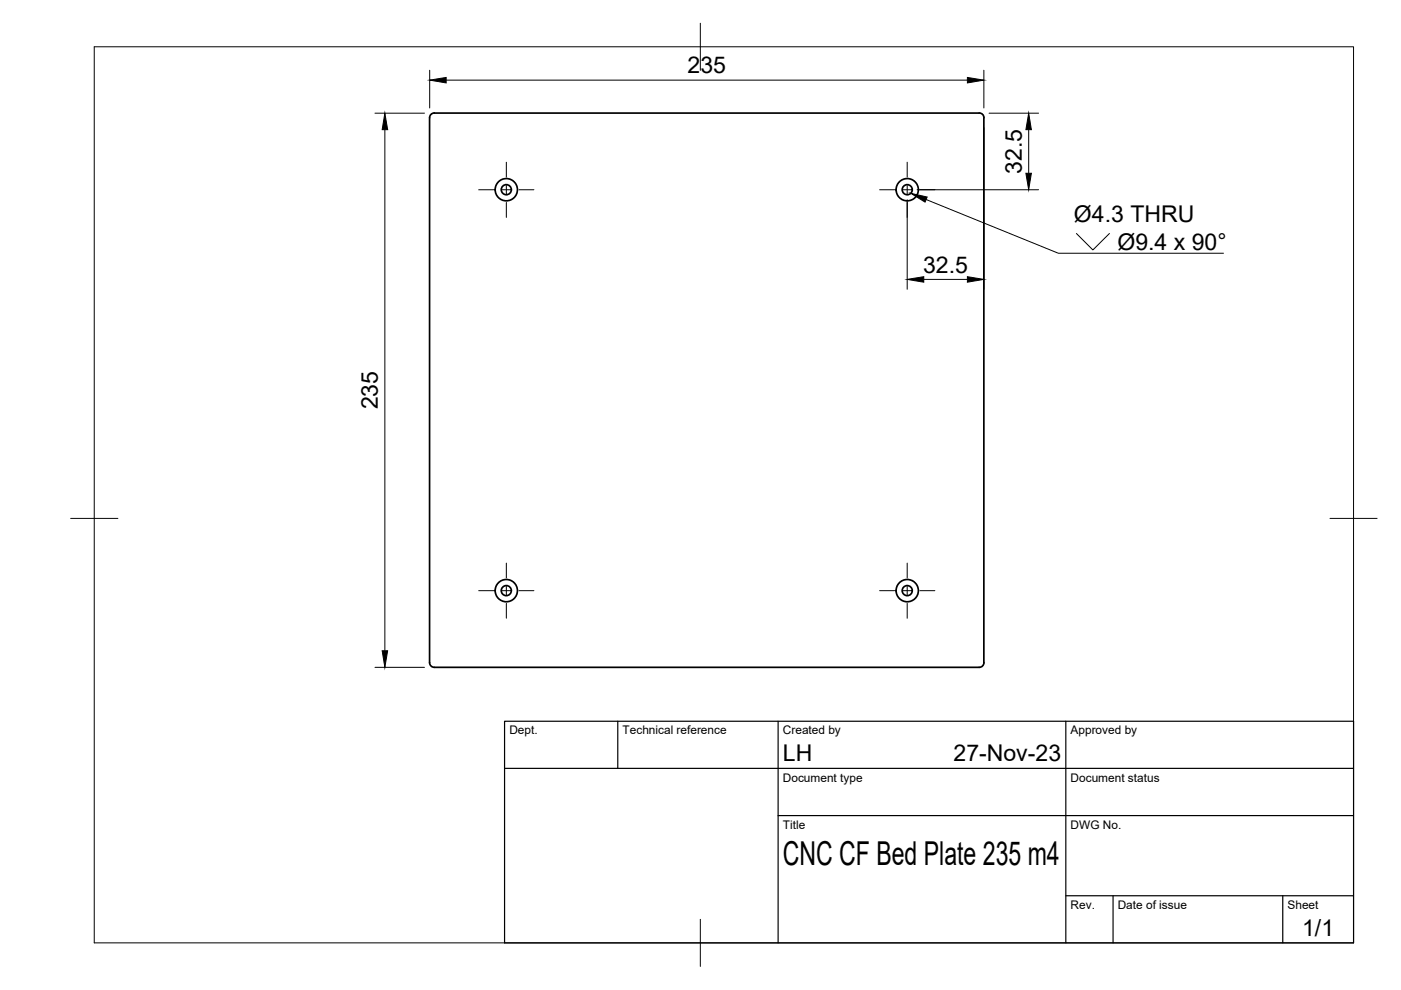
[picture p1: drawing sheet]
<svg xmlns="http://www.w3.org/2000/svg" width="297mm" height="210mm" viewBox="0 0 297 210" stroke-linecap="round" stroke-linejoin="round" font-family="sans-serif">
<!-- layer: Visible -->
<g fill="none" stroke="#000" stroke-width=".36">
<path d="M208.6 25v115.5M208.6 25a.97 .97 0 0 0-1-1h-115.5a1.01 1.01 0 0 0-1 1v115.5M91.1 140.5a1.01 1.01 0 0 0 1 1h115.5a1.01 1.01 0 0 0 1-1"/>
<circle cx="107.3" cy="40.2" r="1.07"/>
<circle cx="107.3" cy="40.2" r="2.36"/>
<circle cx="192.4" cy="40.2" r="1.07"/>
<circle cx="192.4" cy="40.2" r="2.36"/>
<circle cx="107.3" cy="125.2" r="1.07"/>
<circle cx="107.3" cy="125.2" r="2.36"/>
<circle cx="192.4" cy="125.2" r="1.07"/>
<circle cx="192.4" cy="125.2" r="2.36"/>
</g>
<!-- layer: BORDER -->
<path d="M20 9.9h267v190h-267zM148.5 4.9v10M15 109.9h10M282 109.9h10M148.5 194.9v10" fill="none" stroke="#000" stroke-width=".21"/>
<!-- layer: TITLEBLOCK -->
<path d="M107 152.9h180v47h-180zM131 152.9v10M165 152.9v47M226 152.9v47M107 162.9h180M165 172.9h122M226 189.9h61M236 189.9v10M272 189.9v10" fill="none" stroke="#000" stroke-width=".25"/>
<!-- layer: Smart Centers -->
<g fill="none" stroke="#000" stroke-width=".21">
<path d="M107.4 34.4v3.2M107.4 39.3v1.8M192.3 34.4v3.2M192.3 39.3v1.8M101.5 40.2h3.2M106.4 40.2h1.8M107.4 42.9v3.2M110 40.2h3.2M186.5 40.2h3.2M191.5 40.2h1.7M192.3 42.9v3.2M195 40.2h3.2"/>
<path d="M107.4 119.4v3.1M192.3 119.4v3.1M101.5 125.2h3.2M106.4 125.2h1.8M107.4 124.3v1.8M107.4 127.9v3.2M110 125.2h3.2M186.5 125.2h3.2M191.5 125.2h1.7M192.3 124.3v1.8M192.3 127.9v3.2M195 125.2h3.2"/>
</g>
<!-- layer: FD_Dimensions -->
<path d="M91.1 14.9v8M94.6 17h110.5M208.6 14.9v8M79.5 24h10.5M81.6 27.5v110.5M208.6 27.1v34.2M209.7 24h10.5M218.1 27.5v9.2M192.3 42.3v19M194.4 40.2h25.8M195.9 59.2h9.2M79.5 141.5h10.5" fill="none" stroke="#000" stroke-width=".21"/>
<path d="M91.1 17l3.5-.6v1.2zM205.1 16.4l3.5 .6-3.5 .6zM81.6 24l.6 3.5h-1.2zM218.1 24l.6 3.5h-1.2zM217.5 36.7h1.2l-.6 3.5zM192.3 59.2l3.6-.5v1.1zM205.1 58.7l3.5 .5-3.5 .6zM81 138h1.2l-.6 3.5z" fill="#000" stroke="#000" stroke-width=".21"/>
<!-- layer: Hole Notes -->
<path d="M196.4 42.3l28 11.4h35M228.2 49.5l3.5 3.5 3.5-3.5" fill="none" stroke="#000" stroke-width=".21"/>
<path d="M193.1 41l3.5 .8-.5 1.1z" fill="#000" stroke="#000" stroke-width=".21"/>
<text font-size="7" x="166" y="183.4">CNC CF Bed Plate 235 m4</text>
<g font-size="4.9">
<text x="145.8" y="15.5">235</text>
<text x="216.6" y="36.9" transform="rotate(-90 216.6 36.9)">32.5</text>
<text x="227.7" y="47">Ø4.3 THRU</text>
<text x="236.9" y="53">Ø9.4 x 90°</text>
<text x="195.7" y="57.8">32.5</text>
<text x="80.1" y="86.8" transform="rotate(-90 80.1 86.8)">235</text>
<text x="166" y="161.4">LH</text>
<text x="202.2" y="161.4">27-Nov-23</text>
<text x="276.1" y="198.6">1/1</text>
</g>
<g font-size="2.5">
<text x="108" y="155.7">Dept.</text>
<text x="132" y="155.7">Technical reference</text>
<text x="166" y="155.7">Created by</text>
<text x="227" y="155.7">Approved by</text>
<text x="166" y="165.7">Document type</text>
<text x="227" y="165.7">Document status</text>
<text x="166" y="175.7">Title</text>
<text x="227" y="175.7">DWG No.</text>
<text x="227" y="192.7">Rev.</text>
<text x="237" y="192.7">Date of issue</text>
<text x="273" y="192.7">Sheet</text>
</g>
</svg>
